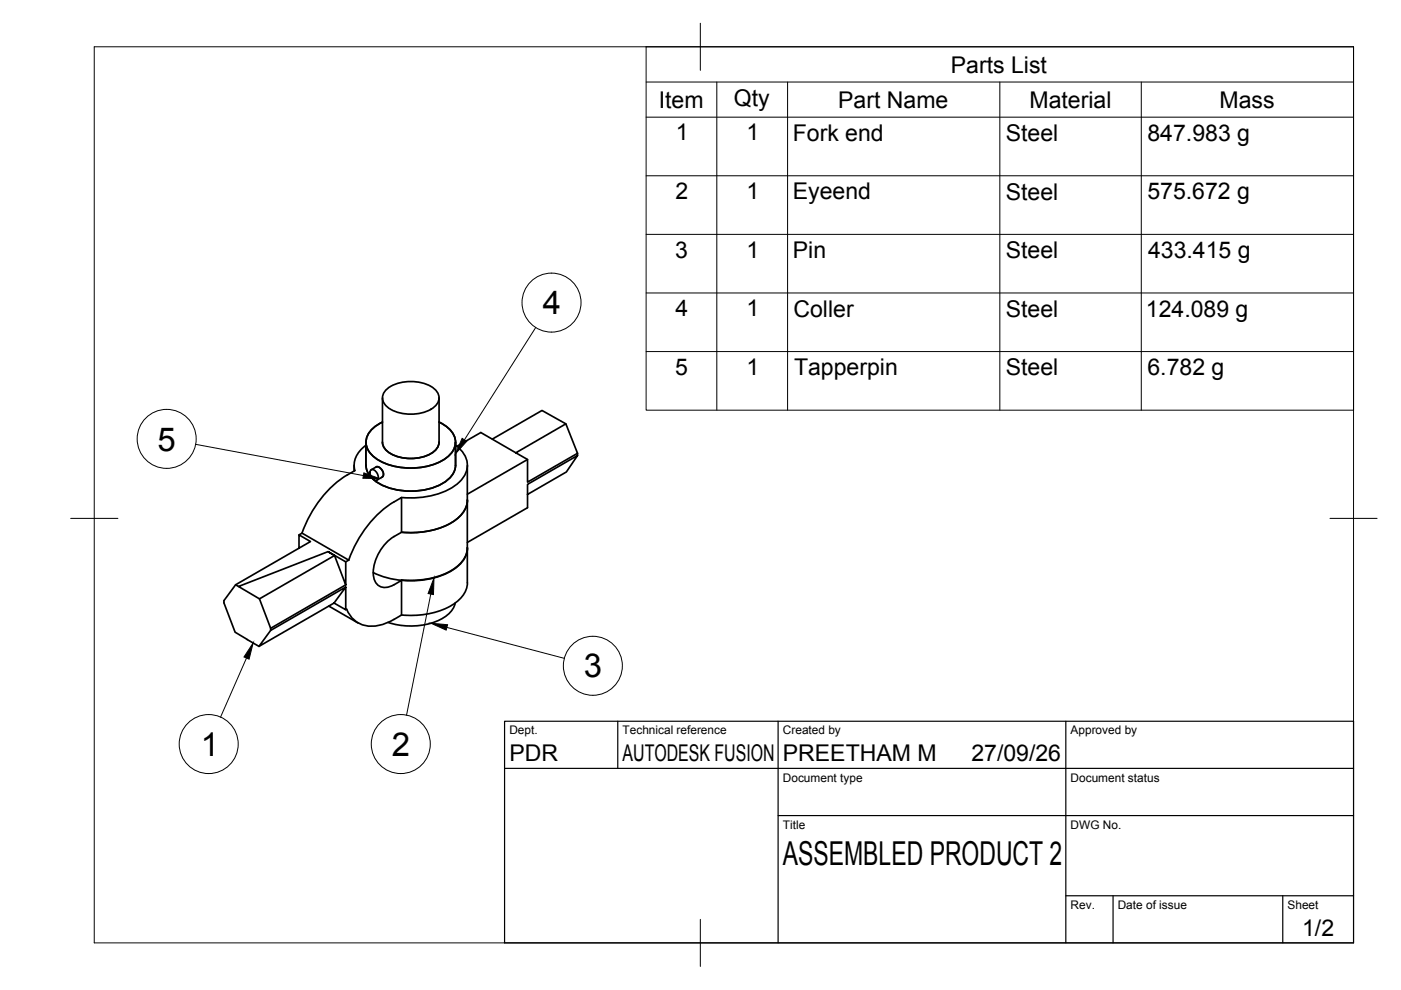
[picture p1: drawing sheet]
<svg xmlns="http://www.w3.org/2000/svg" width="297mm" height="210mm" viewBox="0 0 297 210" stroke-linecap="round" stroke-linejoin="round" font-family="sans-serif">
<!-- layer: Visible -->
<g fill="none" stroke="#000" stroke-width=".36">
<path d="M75.1 98.7v1.2M75.2 99.8a23.4 23.4 0 0 0-11.2 13.2M77.6 93.8v4.8a5 5 0 0 0 3.3 4.2 14.8 14.8 0 0 0 13.4-.6 4.7 4.7 0 0 0 2.3-3.6v-4.8M77.6 94.4a5 5 0 0 0-2.4 5.4M78.7 99.6l1.3-.7 .5 .2 .6 .7 .2 .6-.1 .6-1.3 .8M78.7 99.6a1.45 1.45 0 0 1 1.3 2.2 1.45 1.45 0 0 1-1.3-2.2zM81.1 84.4v9.4a3.7 3.7 0 0 0 3 2.9 8.9 8.9 0 0 0 8.2-1.2l.7-1.1 .1-.6v-9.4M81.1 89.5a5.1 5.1 0 0 0-3.5 4.6 6.3 6.3 0 0 0 5 4.5 14.1 14.1 0 0 0 12.4-1.8 3.7 3.7 0 0 0-.1-6.2l-1.8-1.1M82.2 82.4a8.9 8.9 0 0 1 9.8 0 2.36 2.36 0 0 1 0 3.9 8.9 8.9 0 0 1-9.8 0 2.36 2.36 0 0 1 0-3.9zM96.6 94.4a4.7 4.7 0 0 1 1.5 7 12.8 12.8 0 0 1-9 4.1h-4M96.9 94.6l5-2.9 7.5 4.3M99.1 98.7v24.9"/>
<path d="M109.4 96l10.6-6.1 2.4 6.2-10.6 6.1v-4.8zM111.8 97.4l-12.7 7.4M120 89.9l-5.1-2.9-10.5 6.1M122.4 96.1v.5M63.4 116.2v-2.8l2.4 1.4-15.8 9.2-2.5 3.4v.4l2.3 6.2 5.1 3M63.4 113.4l.7-.4 9.8 5.8-.6 .3M69.6 117l3.7 2.1v4.9l-2.4-6.2zM69.6 117l-19 7.3 4.4 2.7 15.9-9.2M83.5 106.4l1.6-.9v7.4a9.7 9.7 0 0 0-5.9 9.4 2.46 2.46 0 0 0 3.6 2l2.3-1.2v7.3l-1.6 .9M83.5 106.4a23.6 23.6 0 0 0-9.6 12.3M99.1 116.2a5.9 5.9 0 0 1-3.6 5 19 19 0 0 1-16.4 .2M99.1 106a5.9 5.9 0 0 1-3.4 4.8 17.9 17.9 0 0 1-10.6 2"/>
<path d="M99.1 116.1a5.9 5.9 0 0 1-3.4 4.8 19.4 19.4 0 0 1-10.6 2.2M111.8 104.8l8.3-4.7 2.3-3.5-10.6 6.1v4.9l-12.7 7.4M50 124l.6 .3M57.4 133.2v.5M69.7 128.5l6.2 3.6M73.3 124.5l-15.9 9.2-2.5 3.3 15.9-9.1 2.5-3.4v4.8l-2.5-1.4M73.3 124l-15.9 9.2-2.4-6.2M73.5 129.2l-.2 .1M73.5 129.1a5.7 5.7 0 0 0 7.7 3.3l2.4-1.1M96.5 127.8a6.1 6.1 0 0 1-4.2 4 15.6 15.6 0 0 1-10 .2M99.1 123.6a5.9 5.9 0 0 1-3.4 4.8 17.9 17.9 0 0 1-10.6 2"/>
</g>
<!-- layer: BORDER -->
<path d="M20 9.9h267v190h-267zM148.5 4.9v10M15 109.9h10M282 109.9h10M148.5 194.9v10" fill="none" stroke="#000" stroke-width=".21"/>
<!-- layer: TITLEBLOCK -->
<path d="M107 152.9h180v47h-180zM131 152.9v10M165 152.9v47M226 152.9v47M107 162.9h180M165 172.9h122M226 189.9h61M236 189.9v10M272 189.9v10" fill="none" stroke="#000" stroke-width=".25"/>
<!-- layer: Parts Lists -->
<path d="M137 9.9h150v77.1h-150zM137 17.4h150M152 17.4v69.6M167 17.4v69.6M212 17.4v69.6M242 17.4v69.6M137 24.8h150M137 37.3h150M137 49.7h150M137 62.1h150M137 74.5h150" fill="none" stroke="#000" stroke-width=".21"/>
<!-- layer: Balloons -->
<g fill="none" stroke="#000" stroke-width=".21">
<circle cx="116.9" cy="64.2" r="6.3"/>
<circle cx="35.3" cy="93.1" r="6.3"/>
<circle cx="44.2" cy="157.8" r="6.3"/>
<circle cx="85" cy="157.8" r="6.3"/>
<circle cx="125.7" cy="141.2" r="6.3"/>
</g>
<!-- layer: 0 -->
<path d="M98 92.9l1 .7-2.4 2.6zM77.2 100.3l3.3 1.2-3.6-.1zM53.7 136.3l-.9 3.5-1.1-.5zM92 122.5l-.1 3.6-1.1-.3zM91.4 132.1l3.5 .4-.3 1.1z" fill="#000" stroke="#000" stroke-width=".21"/>
<path d="M113.6 69.4l-15.1 23.9M41.5 94.2l35.5 6.6M52.3 139.5l-5.5 12.6M91.3 126l-5.1 25.7M94.7 133l25 6.6" fill="none" stroke="#000" stroke-width=".21"/>
<g font-size="7">
<text x="115.1" y="66.7">4</text>
<text x="33.4" y="95.5">5</text>
<text x="123.8" y="143.6">3</text>
<text x="42.6" y="160.3">1</text>
<text x="83.1" y="160.3">2</text>
<text x="166" y="183.4">ASSEMBLED PRODUCT 2</text>
</g>
<g font-size="4.9">
<text x="201.6" y="15.4">Parts List</text>
<text x="139.7" y="22.8">Item</text>
<text x="155.6" y="22.4">Qty</text>
<text x="177.7" y="22.8">Part Name</text>
<text x="218.3" y="22.8">Material</text>
<text x="258.6" y="22.8">Mass</text>
<text x="143.3" y="29.8">1</text>
<text x="158.3" y="29.8">1</text>
<text x="168.1" y="29.9">Fork end</text>
<text x="213.3" y="29.9">Steel</text>
<text x="243.3" y="29.9">847.983 g</text>
<text x="143.2" y="42.2">2</text>
<text x="158.3" y="42.2">1</text>
<text x="168.1" y="42.3">Eyeend</text>
<text x="213.3" y="42.3">Steel</text>
<text x="243.3" y="42.3">575.672 g</text>
<text x="143.1" y="54.6">3</text>
<text x="158.3" y="54.6">1</text>
<text x="168.1" y="54.7">Pin</text>
<text x="213.3" y="54.8">Steel</text>
<text x="243.4" y="54.7">433.415 g</text>
<text x="143.2" y="67">4</text>
<text x="158.3" y="67">1</text>
<text x="168.2" y="67.2">Coller</text>
<text x="213.3" y="67.2">Steel</text>
<text x="243" y="67.1">124.089 g</text>
<text x="143.1" y="79.4">5</text>
<text x="158.3" y="79.5">1</text>
<text x="168.4" y="79.5">Tapperpin</text>
<text x="213.3" y="79.6">Steel</text>
<text x="243.3" y="79.6">6.782 g</text>
<text x="108" y="161.4">PDR</text>
<text x="132" y="161.4">AUTODESK FUSION</text>
<text x="166" y="161.4">PREETHAM M</text>
<text x="206" y="161.4">27/09/26</text>
<text x="276.1" y="198.6">1/2</text>
</g>
<g font-size="2.5">
<text x="108" y="155.7">Dept.</text>
<text x="132" y="155.7">Technical reference</text>
<text x="166" y="155.7">Created by</text>
<text x="227" y="155.7">Approved by</text>
<text x="166" y="165.7">Document type</text>
<text x="227" y="165.7">Document status</text>
<text x="166" y="175.7">Title</text>
<text x="227" y="175.7">DWG No.</text>
<text x="227" y="192.7">Rev.</text>
<text x="237" y="192.7">Date of issue</text>
<text x="273" y="192.7">Sheet</text>
</g>
</svg>
